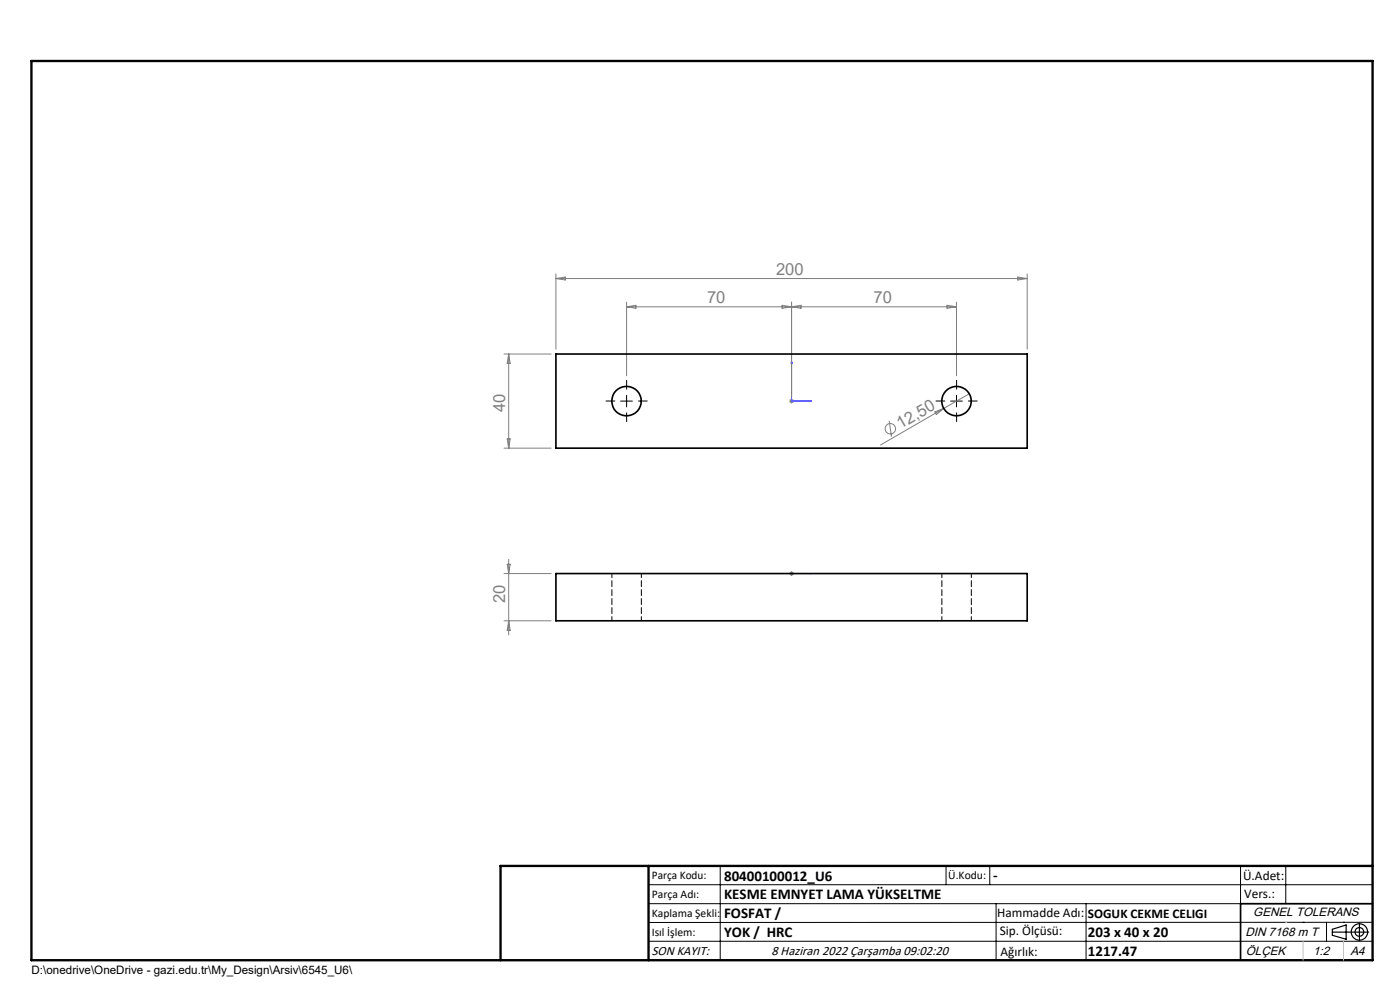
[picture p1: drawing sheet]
<svg xmlns="http://www.w3.org/2000/svg" width="297mm" height="210mm" viewBox="0 0 297 210" stroke-linecap="round" stroke-linejoin="round" font-family="sans-serif">
<g fill="none" stroke="#808080" stroke-width=".21">
<path d="M117.9 58.1v16M117.9 59.1h100M117.9 59.1l2-.3v.6zM215.9 58.8l2 .3-2 .3zM217.9 58.1v16M106.9 75.1h10M107.9 75.1v20M107.9 75.1l.3 2h-.6zM132.9 64.1v15.6M132.9 65.1h70M132.9 65.1l2-.3v.6zM165.9 64.8l4 .6v-.6l-4 .6z"/>
<path d="M167.9 64.1v20M200.9 64.8l2 .3-2 .3zM202.9 64.1v15.6M106.9 95.1h10M107.6 93.1h.6l-.3 2zM167.4 85.1h1M167.6 84.7l.7 .7M167.9 84.6v1M168.3 84.7l-.7 .7M188.6 89.2l.5 3.4M198.3 87.4l1.9-.8-1.6 1.3zM200.2 86.6l-13.4 7.8"/>
<path d="M205.6 83.5l-5.4 3.1M107.6 119.7h.6l-.3 2zM107.9 118.7v16M106.9 121.7h10M106.9 131.7h10M107.9 131.7l.3 2h-.6zM167.4 121.7h1M167.6 121.3l.7 .7M167.9 121.2v1M168.3 121.3l-.7 .7"/>
<circle cx="188.9" cy="90.9" r="1.09"/>
</g>
<g fill="none" stroke="#000" stroke-width=".25">
<path d="M282.6 197.7h7.8M282.6 197.1l3-.9v3l-3-.8zM288.4 195.8v3.8M106.2 203.7h185"/>
<circle cx="288.4" cy="197.7" r="1.74"/>
<circle cx="288.4" cy="197.7" r=".93"/>
</g>
<path d="M167.9 76.6l.1 .4h-.2zM167.9 76.6v8.5h4.3M171.7 85l.5 .1-.5 .1zM167.8 121.7h.2zM167.9 121.7h.1M167.9 121.7h4.3M172.2 121.7h-.5h.5" fill="none" stroke="#00f" stroke-width=".21"/>
<path d="M130.4 85.1h-1.8M132.9 82.6v-1.9M132.9 87.6v1.8M135.4 85.1h1.9M200.4 85.1h-1.8M202.9 82.6v-1.9M202.9 87.6v1.8M205.4 85.1h1.9" fill="none" stroke="#000" stroke-width=".21" stroke-dasharray="15.2 1.3 1.3 1.3"/>
<g fill="none" stroke="#000" stroke-width=".21">
<path d="M131.7 85.1h2.5M132.9 83.8v2.5M201.7 85.1h2.5M202.9 83.8v2.5M137.6 187.7h153.6M137.6 191.7h153.6M137.6 199.7h153.6M152.8 183.7v20M200.7 183.7v4M210 183.7v4M211.3 191.7v12M230.4 191.7v12"/>
<path d="M263.2 183.7v20M272.8 183.7v8M276.4 195.6h.1M281.4 195.6v4.1M285 195.6h.1M291.2 195.6l-153.6 .1"/>
</g>
<path d="M291.2 191.7h-28v12" fill="none" stroke="#000" stroke-width=".35"/>
<path d="M6.7 12.9h284.5v190.8h-284.5zM137.6 183.7v20M291.2 183.7h-185v20" fill="none" stroke="#000" stroke-width=".5"/>
<path d="M276.4 199.7v4M285 199.7v4" fill="none" stroke="#c0c0c0" stroke-width=".21"/>
<path d="M272.8 195.6h.1" fill="none" stroke="#c0c0c0" stroke-width=".25"/>
<g fill="#00f">
<path d="M171.7 85l.5 .1-.5 .1zM167.9 76.6l.1 .4h-.2z"/>
<path d="M171.7 121.7h.5zM167.8 121.7h.2z"/>
</g>
<g fill="none" stroke="#000" stroke-width=".35">
<path d="M117.9 75.1h100v20h-100zM117.9 121.7h100v10h-100z"/>
<circle cx="132.9" cy="85.1" r="3.1"/>
<circle cx="202.9" cy="85.1" r="3.1"/>
</g>
<path d="M129.8 121.7v10M136.1 131.7v-10M199.8 121.7v10M206.1 131.7v-10" fill="none" stroke="#000" stroke-width=".21" stroke-dasharray="1.3 .6" stroke-dashoffset=".4"/>
<g font-size="3.5" fill="#808080">
<text x="164.6" y="58.3">200</text>
<text x="150" y="64.3">70</text>
<text x="185.3" y="64.3">70</text>
<text x="107.1" y="87.4" transform="rotate(-90 107.1 87.4)">40</text>
<text x="191" y="91.1" transform="rotate(-30 191 91.1)">12,50</text>
<text x="107.1" y="127.9" transform="rotate(-90 107.1 127.9)">20</text>
</g>
<g font-size="3.2">
<text x="153.6" y="186.8">80400100012_U6</text>
<text x="153.6" y="190.8">KESME EMNYET LAMA YÜKSELTME</text>
<text x="210.7" y="186.6">-</text>
<text x="153.6" y="194.8">FOSFAT /</text>
<text x="153.6" y="198.8">YOK / HRC</text>
<text x="230.8" y="198.7">203 x 40 x 20</text>
<text x="230.8" y="202.8">1217.47</text>
</g>
<g font-size="2.8">
<text x="263.7" y="186.7">Ü.Adet:</text>
<text x="263.9" y="190.5">Vers.:</text>
<text x="211.5" y="194.5">Hammadde Adı:</text>
<text x="230.8" y="194.7">SOGUK CEKME CELIGI</text>
<text x="138.3" y="202.6">SON KAYIT:</text>
<text x="163.7" y="202.6">8 Haziran 2022 Çarşamba 09:02:20</text>
<text x="212.1" y="198.4">Sip. Ölçüsü:</text>
<text x="212.2" y="202.7">Ağırlık:</text>
</g>
<g font-size="2.6">
<text x="265.9" y="194.4">GENEL TOLERANS</text>
<text x="264.2" y="198.5">DIN 7168 m T</text>
<text x="264.3" y="202.6">ÖLÇEK</text>
<text x="278.5" y="202.6">1:2</text>
<text x="286.5" y="202.6">A4</text>
</g>
<g font-size="2.5">
<text x="138.3" y="186.4">Parça Kodu:</text>
<text x="138.3" y="190.5">Parça Adı:</text>
<text x="201.2" y="186.5">Ü.Kodu:</text>
<text x="138.3" y="194.5">Kaplama Şekli:</text>
<text x="138.3" y="198.6">Isıl İşlem:</text>
<text x="6.7" y="206.7">D:\onedrive\OneDrive - gazi.edu.tr\My_Design\Arsiv\6545_U6\</text>
</g>
</svg>
